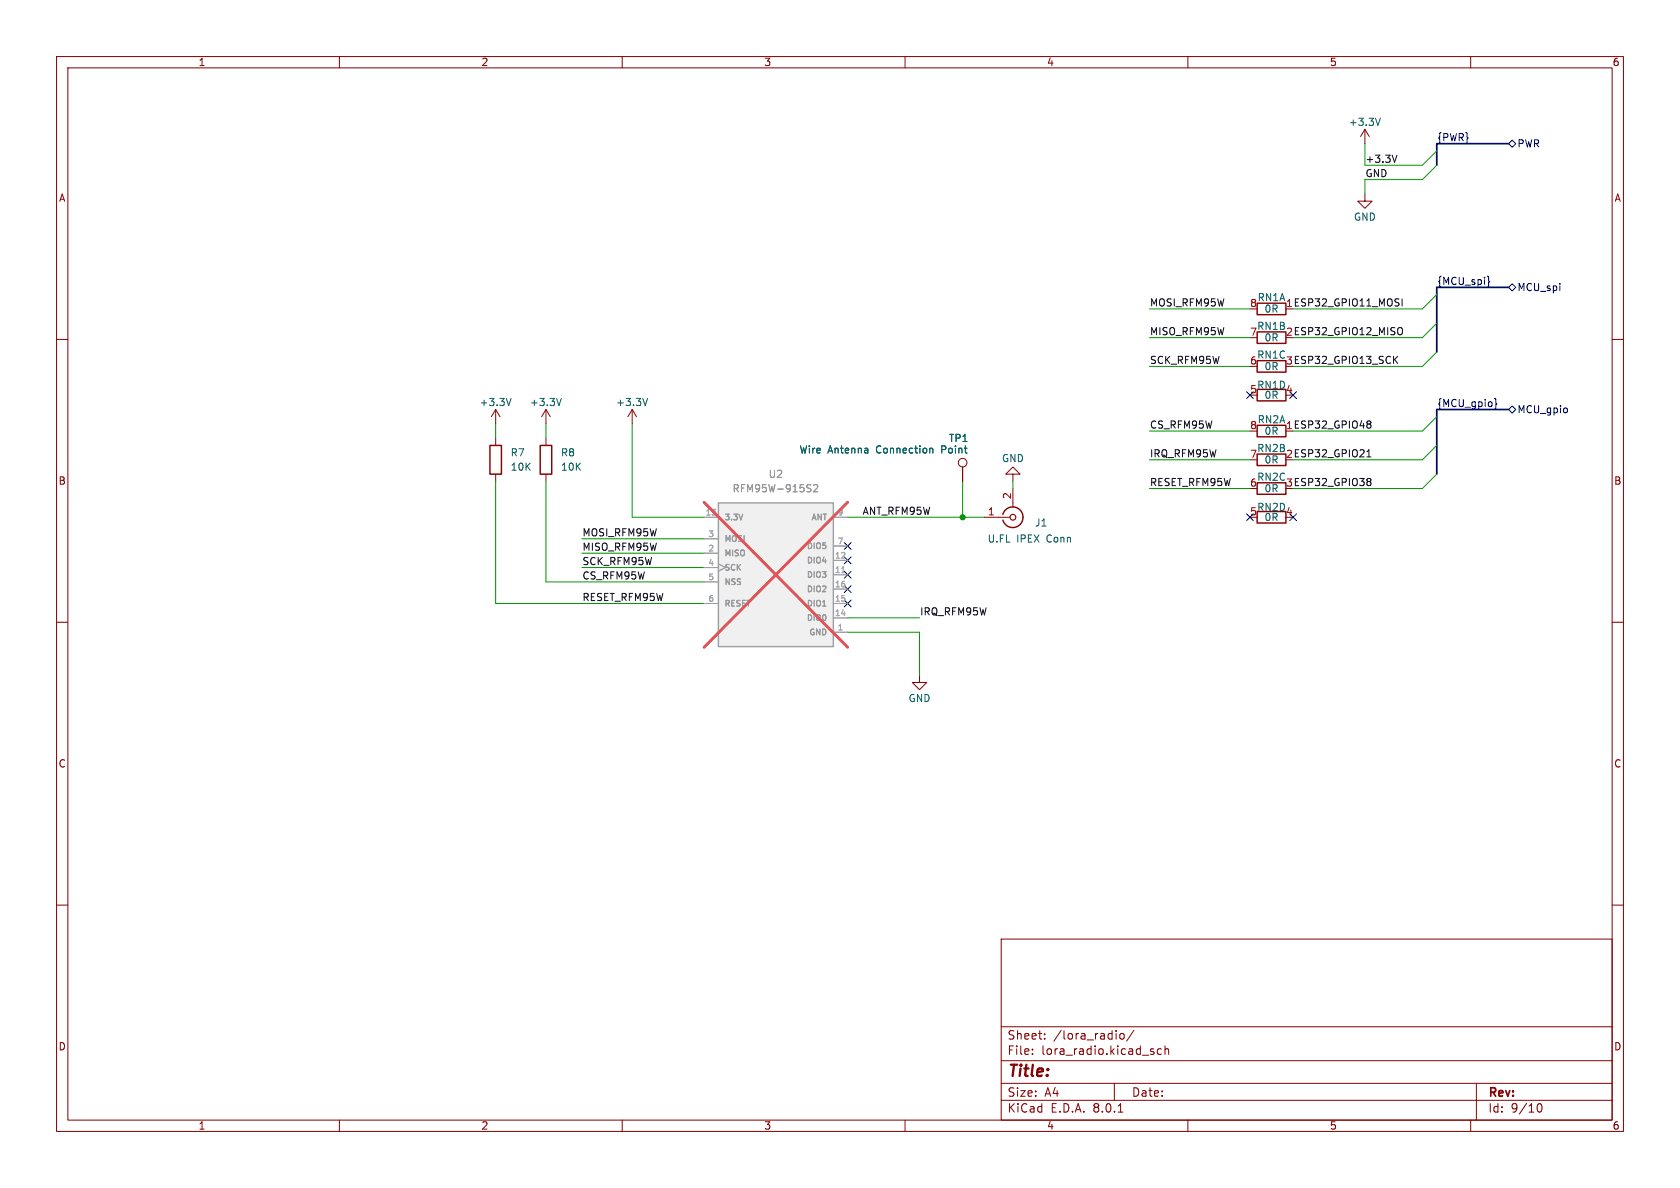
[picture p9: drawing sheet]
(kicad_sch
 (version 20231120)
 (generator "eeschema")
 (generator_version "8.0")
 (paper "A4")
 (lib_symbols
  (symbol "+3.3V_1"
   (power)
   (pin_names
    (offset 0)) (exclude_from_sim no) (in_bom yes) (on_board yes)
   (property "Reference" "#PWR" (at 0 -3.81 0) (effects (font (size 1.27 1.27)) (hide yes)))
   (property "Value" "+3.3V" (at 0 3.556 0) (effects (font (size 1.27 1.27))))
   (property "Footprint" "" (at 0 0 0) (effects (font (size 1.27 1.27)) (hide yes)))
   (property "Datasheet" "" (at 0 0 0) (effects (font (size 1.27 1.27)) (hide yes)))
   (property "Description" "Power symbol creates a global label with name \"+3.3V\"" (at 0 0 0) (effects (font (size 1.27 1.27)) (hide yes)))
   (symbol "+3.3V_1_0_1"
    (polyline (pts (xy -0.762 1.27) (xy 0 2.54)) (stroke (width 0) (type default)) (fill (type none)))
    (polyline (pts (xy 0 0) (xy 0 2.54)) (stroke (width 0) (type default)) (fill (type none)))
    (polyline (pts (xy 0 2.54) (xy 0.762 1.27)) (stroke (width 0) (type default)) (fill (type none))))
   (symbol "+3.3V_1_1_1"
    (pin power_in line (at 0 0 90) (length 0) hide (name "+3.3V" (effects (font (size 1.27 1.27)))) (number "1" (effects (font (size 1.27 1.27)))))))
  (symbol "+3.3V_2"
   (power)
   (pin_names
    (offset 0)) (exclude_from_sim no) (in_bom yes) (on_board yes)
   (property "Reference" "#PWR" (at 0 -3.81 0) (effects (font (size 1.27 1.27)) (hide yes)))
   (property "Value" "+3.3V" (at 0 3.556 0) (effects (font (size 1.27 1.27))))
   (property "Footprint" "" (at 0 0 0) (effects (font (size 1.27 1.27)) (hide yes)))
   (property "Datasheet" "" (at 0 0 0) (effects (font (size 1.27 1.27)) (hide yes)))
   (property "Description" "Power symbol creates a global label with name \"+3.3V\"" (at 0 0 0) (effects (font (size 1.27 1.27)) (hide yes)))
   (symbol "+3.3V_2_0_1"
    (polyline (pts (xy -0.762 1.27) (xy 0 2.54)) (stroke (width 0) (type default)) (fill (type none)))
    (polyline (pts (xy 0 0) (xy 0 2.54)) (stroke (width 0) (type default)) (fill (type none)))
    (polyline (pts (xy 0 2.54) (xy 0.762 1.27)) (stroke (width 0) (type default)) (fill (type none))))
   (symbol "+3.3V_2_1_1"
    (pin power_in line (at 0 0 90) (length 0) hide (name "+3.3V" (effects (font (size 1.27 1.27)))) (number "1" (effects (font (size 1.27 1.27)))))))
  (symbol "+3.3V_4"
   (power)
   (pin_names
    (offset 0)) (exclude_from_sim no) (in_bom yes) (on_board yes)
   (property "Reference" "#PWR" (at 0 -3.81 0) (effects (font (size 1.27 1.27)) (hide yes)))
   (property "Value" "+3.3V" (at 0 3.556 0) (effects (font (size 1.27 1.27))))
   (property "Footprint" "" (at 0 0 0) (effects (font (size 1.27 1.27)) (hide yes)))
   (property "Datasheet" "" (at 0 0 0) (effects (font (size 1.27 1.27)) (hide yes)))
   (property "Description" "Power symbol creates a global label with name \"+3.3V\"" (at 0 0 0) (effects (font (size 1.27 1.27)) (hide yes)))
   (symbol "+3.3V_4_0_1"
    (polyline (pts (xy -0.762 1.27) (xy 0 2.54)) (stroke (width 0) (type default)) (fill (type none)))
    (polyline (pts (xy 0 0) (xy 0 2.54)) (stroke (width 0) (type default)) (fill (type none)))
    (polyline (pts (xy 0 2.54) (xy 0.762 1.27)) (stroke (width 0) (type default)) (fill (type none))))
   (symbol "+3.3V_4_1_1"
    (pin power_in line (at 0 0 90) (length 0) hide (name "+3.3V" (effects (font (size 1.27 1.27)))) (number "1" (effects (font (size 1.27 1.27)))))))
  (symbol "Connector:Conn_Coaxial"
   (pin_names
    (offset 1.016) hide) (exclude_from_sim no) (in_bom yes) (on_board yes)
   (property "Reference" "J" (at 0.254 3.048 0) (effects (font (size 1.27 1.27))))
   (property "Value" "Conn_Coaxial" (at 2.921 0 90) (effects (font (size 1.27 1.27))))
   (property "Footprint" "" (at 0 0 0) (effects (font (size 1.27 1.27)) (hide yes)))
   (property "Datasheet" " ~" (at 0 0 0) (effects (font (size 1.27 1.27)) (hide yes)))
   (property "Description" "coaxial connector (BNC, SMA, SMB, SMC, Cinch/RCA, LEMO, ...)" (at 0 0 0) (effects (font (size 1.27 1.27)) (hide yes)))
   (symbol "Conn_Coaxial_0_1"
    (arc (start -1.778 -0.508) (mid 0.2311 -1.8066) (end 1.778 0) (stroke (width 0.254) (type default)) (fill (type none)))
    (polyline (pts (xy -2.54 0) (xy -0.508 0)) (stroke (width 0) (type default)) (fill (type none)))
    (polyline (pts (xy 0 -2.54) (xy 0 -1.778)) (stroke (width 0) (type default)) (fill (type none)))
    (circle (center 0 0) (radius 0.508) (stroke (width 0.2032) (type default)) (fill (type none)))
    (arc (start 1.778 0) (mid 0.2099 1.8101) (end -1.778 0.508) (stroke (width 0.254) (type default)) (fill (type none))))
   (symbol "Conn_Coaxial_1_1"
    (pin passive line (at -5.08 0 0) (length 2.54) (name "In" (effects (font (size 1.27 1.27)))) (number "1" (effects (font (size 1.27 1.27)))))
    (pin passive line (at 0 -5.08 90) (length 2.54) (name "Ext" (effects (font (size 1.27 1.27)))) (number "2" (effects (font (size 1.27 1.27)))))))
  (symbol "Connector:TestPoint"
   (pin_numbers hide)
   (pin_names
    (offset 0.762) hide) (exclude_from_sim no) (in_bom yes) (on_board yes)
   (property "Reference" "TP" (at 0 6.858 0) (effects (font (size 1.27 1.27))))
   (property "Value" "TestPoint" (at 0 5.08 0) (effects (font (size 1.27 1.27))))
   (property "Footprint" "" (at 5.08 0 0) (effects (font (size 1.27 1.27)) (hide yes)))
   (property "Datasheet" "~" (at 5.08 0 0) (effects (font (size 1.27 1.27)) (hide yes)))
   (property "Description" "test point" (at 0 0 0) (effects (font (size 1.27 1.27)) (hide yes)))
   (symbol "TestPoint_0_1"
    (circle (center 0 3.302) (radius 0.762) (stroke (width 0) (type default)) (fill (type none))))
   (symbol "TestPoint_1_1"
    (pin passive line (at 0 0 90) (length 2.54) (name "1" (effects (font (size 1.27 1.27)))) (number "1" (effects (font (size 1.27 1.27)))))))
  (symbol "Device:R"
   (pin_numbers hide)
   (pin_names
    (offset 0)) (exclude_from_sim no) (in_bom yes) (on_board yes)
   (property "Reference" "R" (at 2.032 0 90) (effects (font (size 1.27 1.27))))
   (property "Value" "R" (at 0 0 90) (effects (font (size 1.27 1.27))))
   (property "Footprint" "" (at -1.778 0 90) (effects (font (size 1.27 1.27)) (hide yes)))
   (property "Datasheet" "~" (at 0 0 0) (effects (font (size 1.27 1.27)) (hide yes)))
   (property "Description" "Resistor" (at 0 0 0) (effects (font (size 1.27 1.27)) (hide yes)))
   (symbol "R_0_1"
    (rectangle (start -1.016 -2.54) (end 1.016 2.54) (stroke (width 0.254) (type default)) (fill (type none))))
   (symbol "R_1_1"
    (pin passive line (at 0 3.81 270) (length 1.27) (name "~" (effects (font (size 1.27 1.27)))) (number "1" (effects (font (size 1.27 1.27)))))
    (pin passive line (at 0 -3.81 90) (length 1.27) (name "~" (effects (font (size 1.27 1.27)))) (number "2" (effects (font (size 1.27 1.27)))))))
  (symbol "Device:R_Pack04_Split"
   (pin_names
    (offset 0) hide) (exclude_from_sim no) (in_bom yes) (on_board yes)
   (property "Reference" "RN" (at 2.032 0 90) (effects (font (size 1.27 1.27))))
   (property "Value" "R_Pack04_Split" (at 0 0 90) (effects (font (size 1.27 1.27))))
   (property "Footprint" "" (at -2.032 0 90) (effects (font (size 1.27 1.27)) (hide yes)))
   (property "Datasheet" "~" (at 0 0 0) (effects (font (size 1.27 1.27)) (hide yes)))
   (property "Description" "4 resistor network, parallel topology, split" (at 0 0 0) (effects (font (size 1.27 1.27)) (hide yes)))
   (symbol "R_Pack04_Split_0_1"
    (rectangle (start 1.016 2.54) (end -1.016 -2.54) (stroke (width 0.254) (type default)) (fill (type none))))
   (symbol "R_Pack04_Split_1_1"
    (pin passive line (at 0 -3.81 90) (length 1.27) (name "R1.1" (effects (font (size 1.27 1.27)))) (number "1" (effects (font (size 1.27 1.27)))))
    (pin passive line (at 0 3.81 270) (length 1.27) (name "R1.2" (effects (font (size 1.27 1.27)))) (number "8" (effects (font (size 1.27 1.27))))))
   (symbol "R_Pack04_Split_2_1"
    (pin passive line (at 0 -3.81 90) (length 1.27) (name "R2.1" (effects (font (size 1.27 1.27)))) (number "2" (effects (font (size 1.27 1.27)))))
    (pin passive line (at 0 3.81 270) (length 1.27) (name "R2.2" (effects (font (size 1.27 1.27)))) (number "7" (effects (font (size 1.27 1.27))))))
   (symbol "R_Pack04_Split_3_1"
    (pin passive line (at 0 -3.81 90) (length 1.27) (name "R3.1" (effects (font (size 1.27 1.27)))) (number "3" (effects (font (size 1.27 1.27)))))
    (pin passive line (at 0 3.81 270) (length 1.27) (name "R3.2" (effects (font (size 1.27 1.27)))) (number "6" (effects (font (size 1.27 1.27))))))
   (symbol "R_Pack04_Split_4_1"
    (pin passive line (at 0 -3.81 90) (length 1.27) (name "R4.1" (effects (font (size 1.27 1.27)))) (number "4" (effects (font (size 1.27 1.27)))))
    (pin passive line (at 0 3.81 270) (length 1.27) (name "R4.2" (effects (font (size 1.27 1.27)))) (number "5" (effects (font (size 1.27 1.27)))))))
  (symbol "GND_2"
   (power)
   (pin_names
    (offset 0)) (exclude_from_sim no) (in_bom yes) (on_board yes)
   (property "Reference" "#PWR" (at 0 -6.35 0) (effects (font (size 1.27 1.27)) (hide yes)))
   (property "Value" "GND" (at 0 -3.81 0) (effects (font (size 1.27 1.27))))
   (property "Footprint" "" (at 0 0 0) (effects (font (size 1.27 1.27)) (hide yes)))
   (property "Datasheet" "" (at 0 0 0) (effects (font (size 1.27 1.27)) (hide yes)))
   (property "Description" "Power symbol creates a global label with name \"GND\" , ground" (at 0 0 0) (effects (font (size 1.27 1.27)) (hide yes)))
   (symbol "GND_2_0_1"
    (polyline (pts (xy 0 0) (xy 0 -1.27) (xy 1.27 -1.27) (xy 0 -2.54) (xy -1.27 -1.27) (xy 0 -1.27)) (stroke (width 0) (type default)) (fill (type none))))
   (symbol "GND_2_1_1"
    (pin power_in line (at 0 0 270) (length 0) hide (name "GND" (effects (font (size 1.27 1.27)))) (number "1" (effects (font (size 1.27 1.27)))))))
  (symbol "power:GND"
   (power)
   (pin_names
    (offset 0)) (exclude_from_sim no) (in_bom yes) (on_board yes)
   (property "Reference" "#PWR" (at 0 -6.35 0) (effects (font (size 1.27 1.27)) (hide yes)))
   (property "Value" "GND" (at 0 -3.81 0) (effects (font (size 1.27 1.27))))
   (property "Footprint" "" (at 0 0 0) (effects (font (size 1.27 1.27)) (hide yes)))
   (property "Datasheet" "" (at 0 0 0) (effects (font (size 1.27 1.27)) (hide yes)))
   (property "Description" "Power symbol creates a global label with name \"GND\" , ground" (at 0 0 0) (effects (font (size 1.27 1.27)) (hide yes)))
   (symbol "GND_0_1"
    (polyline (pts (xy 0 0) (xy 0 -1.27) (xy 1.27 -1.27) (xy 0 -2.54) (xy -1.27 -1.27) (xy 0 -1.27)) (stroke (width 0) (type default)) (fill (type none))))
   (symbol "GND_1_1"
    (pin power_in line (at 0 0 270) (length 0) hide (name "GND" (effects (font (size 1.27 1.27)))) (number "1" (effects (font (size 1.27 1.27)))))))
  (symbol "retia_component_library:rfsolutions_RFM95W-915S2"
   (pin_names
    (offset 1.016)) (exclude_from_sim no) (in_bom yes) (on_board yes)
   (property "Reference" "U" (at -11.684 23.622 0) (effects (font (size 1.27 1.27)) (justify left bottom)))
   (property "Value" "RFM95W-915S2" (at -11.176 -2.032 0) (effects (font (size 1.27 1.27)) (justify left bottom)))
   (property "Footprint" "retia_component_library:XCVR_RFM95W-915S2" (at 0.254 -7.366 0) (effects (font (size 1.27 1.27)) (justify bottom) (hide yes)))
   (property "Datasheet" "https://www.rfsolutions.co.uk/downloads/1463993415RFM95_96_97_98W.pdf" (at 0.762 -11.43 0) (effects (font (size 1.27 1.27)) (hide yes)))
   (property "Description" "RFM95W LoRA Transceiver Module 915MHz" (at -0.508 -9.906 0) (effects (font (size 1.27 1.27)) (justify bottom) (hide yes)))
   (property "MF" "" (at 0 0 0) (effects (font (size 1.27 1.27)) (hide yes)))
   (property "MF PN" "RFM95W-915S2" (at -2.54 -4.572 0) (effects (font (size 1.27 1.27)) (hide yes)))
   (property "Vendor" "" (at 6.604 -4.826 0) (effects (font (size 1.27 1.27)) (hide yes)))
   (property "Vendor PN" "" (at 0 0 0) (effects (font (size 1.27 1.27)) (hide yes)))
   (symbol "rfsolutions_RFM95W-915S2_0_0"
    (rectangle (start -11.43 22.86) (end 8.89 -2.54) (stroke (width 0.254) (type default)) (fill (type background))))
   (symbol "rfsolutions_RFM95W-915S2_1_0"
    (pin power_in line (at 11.43 0 180) (length 2.54) (name "GND" (effects (font (size 1.016 1.016)))) (number "1" (effects (font (size 1.016 1.016)))))
    (pin power_in line (at 11.43 0 180) (length 2.54) hide (name "GND" (effects (font (size 1.016 1.016)))) (number "10" (effects (font (size 1.016 1.016)))))
    (pin bidirectional line (at 11.43 10.16 180) (length 2.54) (name "DIO3" (effects (font (size 1.016 1.016)))) (number "11" (effects (font (size 1.016 1.016)))))
    (pin bidirectional line (at 11.43 12.7 180) (length 2.54) (name "DIO4" (effects (font (size 1.016 1.016)))) (number "12" (effects (font (size 1.016 1.016)))))
    (pin power_in line (at -13.97 20.32 0) (length 2.54) (name "3.3V" (effects (font (size 1.016 1.016)))) (number "13" (effects (font (size 1.016 1.016)))))
    (pin bidirectional line (at 11.43 2.54 180) (length 2.54) (name "DIO0" (effects (font (size 1.016 1.016)))) (number "14" (effects (font (size 1.016 1.016)))))
    (pin bidirectional line (at 11.43 5.08 180) (length 2.54) (name "DIO1" (effects (font (size 1.016 1.016)))) (number "15" (effects (font (size 1.016 1.016)))))
    (pin bidirectional line (at 11.43 7.62 180) (length 2.54) (name "DIO2" (effects (font (size 1.016 1.016)))) (number "16" (effects (font (size 1.016 1.016)))))
    (pin input line (at -13.97 13.97 0) (length 2.54) (name "MISO" (effects (font (size 1.016 1.016)))) (number "2" (effects (font (size 1.016 1.016)))))
    (pin output line (at -13.97 16.51 0) (length 2.54) (name "MOSI" (effects (font (size 1.016 1.016)))) (number "3" (effects (font (size 1.016 1.016)))))
    (pin input clock (at -13.97 11.43 0) (length 2.54) (name "SCK" (effects (font (size 1.016 1.016)))) (number "4" (effects (font (size 1.016 1.016)))))
    (pin input line (at -13.97 8.89 0) (length 2.54) (name "NSS" (effects (font (size 1.016 1.016)))) (number "5" (effects (font (size 1.016 1.016)))))
    (pin bidirectional line (at -13.97 5.08 0) (length 2.54) (name "RESET" (effects (font (size 1.016 1.016)))) (number "6" (effects (font (size 1.016 1.016)))))
    (pin bidirectional line (at 11.43 15.24 180) (length 2.54) (name "DIO5" (effects (font (size 1.016 1.016)))) (number "7" (effects (font (size 1.016 1.016)))))
    (pin power_in line (at 11.43 0 180) (length 2.54) hide (name "GND" (effects (font (size 1.016 1.016)))) (number "8" (effects (font (size 1.016 1.016)))))
    (pin bidirectional line (at 11.43 20.32 180) (length 2.54) (name "ANT" (effects (font (size 1.016 1.016)))) (number "9" (effects (font (size 1.016 1.016))))))))
 (junction
  (at 170.18 91.44)
  (diameter 0)
  (color 0 0 0 0))
 (no_connect
  (at 149.86 101.6))
 (no_connect
  (at 228.6 69.85))
 (no_connect
  (at 220.98 69.85))
 (no_connect
  (at 149.86 106.68))
 (no_connect
  (at 220.98 91.44))
 (no_connect
  (at 228.6 91.44))
 (no_connect
  (at 149.86 96.52))
 (no_connect
  (at 149.86 104.14))
 (no_connect
  (at 149.86 99.06))
 (bus_entry
  (at 254 26.67)
  (size -2.54 2.54)
  (stroke (width 0) (type default)))
 (bus_entry
  (at 254 62.23)
  (size -2.54 2.54)
  (stroke (width 0) (type default)))
 (bus_entry
  (at 254 83.82)
  (size -2.54 2.54)
  (stroke (width 0) (type default)))
 (bus_entry
  (at 254 29.21)
  (size -2.54 2.54)
  (stroke (width 0) (type default)))
 (bus_entry
  (at 254 52.07)
  (size -2.54 2.54)
  (stroke (width 0) (type default)))
 (bus_entry
  (at 254 78.74)
  (size -2.54 2.54)
  (stroke (width 0) (type default)))
 (bus_entry
  (at 254 73.66)
  (size -2.54 2.54)
  (stroke (width 0) (type default)))
 (bus_entry
  (at 254 57.15)
  (size -2.54 2.54)
  (stroke (width 0) (type default)))
 (wire
  (pts (xy 111.76 74.93) (xy 111.76 91.44))
  (stroke (width 0) (type default)))
 (wire
  (pts (xy 241.3 29.21) (xy 251.46 29.21))
  (stroke (width 0) (type default)))
 (bus
  (pts (xy 254 73.66) (xy 254 78.74))
  (stroke (width 0) (type default)))
 (wire
  (pts (xy 241.3 31.75) (xy 251.46 31.75))
  (stroke (width 0) (type default)))
 (wire
  (pts (xy 228.6 76.2) (xy 251.46 76.2))
  (stroke (width 0) (type default)))
 (wire
  (pts (xy 203.2 86.36) (xy 220.98 86.36))
  (stroke (width 0) (type default)))
 (bus
  (pts (xy 254 25.4) (xy 254 26.67))
  (stroke (width 0) (type default)))
 (wire
  (pts (xy 162.56 119.38) (xy 162.56 111.76))
  (stroke (width 0) (type default)))
 (wire
  (pts (xy 87.63 74.93) (xy 87.63 77.47))
  (stroke (width 0) (type default)))
 (wire
  (pts (xy 149.86 91.44) (xy 170.18 91.44))
  (stroke (width 0) (type default)))
 (wire
  (pts (xy 102.87 95.25) (xy 124.46 95.25))
  (stroke (width 0) (type default)))
 (wire
  (pts (xy 170.18 91.44) (xy 173.99 91.44))
  (stroke (width 0) (type default)))
 (wire
  (pts (xy 170.18 85.09) (xy 170.18 91.44))
  (stroke (width 0) (type default)))
 (wire
  (pts (xy 228.6 59.69) (xy 251.46 59.69))
  (stroke (width 0) (type default)))
 (wire
  (pts (xy 96.52 74.93) (xy 96.52 77.47))
  (stroke (width 0) (type default)))
 (wire
  (pts (xy 228.6 54.61) (xy 251.46 54.61))
  (stroke (width 0) (type default)))
 (wire
  (pts (xy 241.3 31.75) (xy 241.3 34.29))
  (stroke (width 0) (type default)))
 (wire
  (pts (xy 149.86 109.22) (xy 162.56 109.22))
  (stroke (width 0) (type default)))
 (wire
  (pts (xy 87.63 85.09) (xy 87.63 106.68))
  (stroke (width 0) (type default)))
 (wire
  (pts (xy 203.2 54.61) (xy 220.98 54.61))
  (stroke (width 0) (type default)))
 (wire
  (pts (xy 228.6 81.28) (xy 251.46 81.28))
  (stroke (width 0) (type default)))
 (bus
  (pts (xy 254 50.8) (xy 254 52.07))
  (stroke (width 0) (type default)))
 (wire
  (pts (xy 96.52 102.87) (xy 124.46 102.87))
  (stroke (width 0) (type default)))
 (bus
  (pts (xy 254 72.39) (xy 254 73.66))
  (stroke (width 0) (type default)))
 (wire
  (pts (xy 241.3 25.4) (xy 241.3 29.21))
  (stroke (width 0) (type default)))
 (bus
  (pts (xy 254 78.74) (xy 254 83.82))
  (stroke (width 0) (type default)))
 (bus
  (pts (xy 254 26.67) (xy 254 29.21))
  (stroke (width 0) (type default)))
 (bus
  (pts (xy 254 52.07) (xy 254 57.15))
  (stroke (width 0) (type default)))
 (wire
  (pts (xy 203.2 81.28) (xy 220.98 81.28))
  (stroke (width 0) (type default)))
 (wire
  (pts (xy 228.6 64.77) (xy 251.46 64.77))
  (stroke (width 0) (type default)))
 (wire
  (pts (xy 203.2 76.2) (xy 220.98 76.2))
  (stroke (width 0) (type default)))
 (wire
  (pts (xy 102.87 100.33) (xy 124.46 100.33))
  (stroke (width 0) (type default)))
 (bus
  (pts (xy 254 57.15) (xy 254 62.23))
  (stroke (width 0) (type default)))
 (wire
  (pts (xy 102.87 97.79) (xy 124.46 97.79))
  (stroke (width 0) (type default)))
 (wire
  (pts (xy 228.6 86.36) (xy 251.46 86.36))
  (stroke (width 0) (type default)))
 (wire
  (pts (xy 87.63 106.68) (xy 124.46 106.68))
  (stroke (width 0) (type default)))
 (wire
  (pts (xy 203.2 64.77) (xy 220.98 64.77))
  (stroke (width 0) (type default)))
 (wire
  (pts (xy 179.07 85.09) (xy 179.07 86.36))
  (stroke (width 0) (type default)))
 (wire
  (pts (xy 203.2 59.69) (xy 220.98 59.69))
  (stroke (width 0) (type default)))
 (wire
  (pts (xy 162.56 111.76) (xy 149.86 111.76))
  (stroke (width 0) (type default)))
 (bus
  (pts (xy 266.7 50.8) (xy 254 50.8))
  (stroke (width 0) (type default)))
 (bus
  (pts (xy 266.7 25.4) (xy 254 25.4))
  (stroke (width 0) (type default)))
 (bus
  (pts (xy 266.7 72.39) (xy 254 72.39))
  (stroke (width 0) (type default)))
 (wire
  (pts (xy 96.52 85.09) (xy 96.52 102.87))
  (stroke (width 0) (type default)))
 (wire
  (pts (xy 111.76 91.44) (xy 124.46 91.44))
  (stroke (width 0) (type default)))
 (label "MISO_RFM95W"
  (at 102.87 97.79 0)
  (fields_autoplaced yes)
  (effects (font (size 1.27 1.27)) (justify left bottom)))
 (label "{MCU_gpio}"
  (at 254 72.39 0)
  (fields_autoplaced yes)
  (effects (font (size 1.27 1.27)) (justify left bottom)))
 (label "MOSI_RFM95W"
  (at 102.87 95.25 0)
  (fields_autoplaced yes)
  (effects (font (size 1.27 1.27)) (justify left bottom)))
 (label "ESP32_GPIO13_SCK"
  (at 228.6 64.77 0)
  (fields_autoplaced yes)
  (effects (font (size 1.27 1.27)) (justify left bottom)))
 (label "ESP32_GPIO12_MISO"
  (at 228.6 59.69 0)
  (fields_autoplaced yes)
  (effects (font (size 1.27 1.27)) (justify left bottom)))
 (label "MOSI_RFM95W"
  (at 203.2 54.61 0)
  (fields_autoplaced yes)
  (effects (font (size 1.27 1.27)) (justify left bottom)))
 (label "SCK_RFM95W"
  (at 102.87 100.33 0)
  (fields_autoplaced yes)
  (effects (font (size 1.27 1.27)) (justify left bottom)))
 (label "RESET_RFM95W"
  (at 102.87 106.68 0)
  (fields_autoplaced yes)
  (effects (font (size 1.27 1.27)) (justify left bottom)))
 (label "ESP32_GPIO11_MOSI"
  (at 228.6 54.61 0)
  (fields_autoplaced yes)
  (effects (font (size 1.27 1.27)) (justify left bottom)))
 (label "IRQ_RFM95W"
  (at 162.56 109.22 0)
  (fields_autoplaced yes)
  (effects (font (size 1.27 1.27)) (justify left bottom)))
 (label "+3.3V"
  (at 241.3 29.21 0)
  (fields_autoplaced yes)
  (effects (font (size 1.27 1.27)) (justify left bottom)))
 (label "IRQ_RFM95W"
  (at 203.2 81.28 0)
  (fields_autoplaced yes)
  (effects (font (size 1.27 1.27)) (justify left bottom)))
 (label "CS_RFM95W"
  (at 102.87 102.87 0)
  (fields_autoplaced yes)
  (effects (font (size 1.27 1.27)) (justify left bottom)))
 (label "SCK_RFM95W"
  (at 203.2 64.77 0)
  (fields_autoplaced yes)
  (effects (font (size 1.27 1.27)) (justify left bottom)))
 (label "CS_RFM95W"
  (at 203.2 76.2 0)
  (fields_autoplaced yes)
  (effects (font (size 1.27 1.27)) (justify left bottom)))
 (label "{MCU_spi}"
  (at 254 50.8 0)
  (fields_autoplaced yes)
  (effects (font (size 1.27 1.27)) (justify left bottom)))
 (label "{PWR}"
  (at 254 25.4 0)
  (fields_autoplaced yes)
  (effects (font (size 1.27 1.27)) (justify left bottom)))
 (label "ANT_RFM95W"
  (at 152.4 91.44 0)
  (fields_autoplaced yes)
  (effects (font (size 1.27 1.27)) (justify left bottom)))
 (label "ESP32_GPIO38"
  (at 228.6 86.36 0)
  (fields_autoplaced yes)
  (effects (font (size 1.27 1.27)) (justify left bottom)))
 (label "ESP32_GPIO48"
  (at 228.6 76.2 0)
  (fields_autoplaced yes)
  (effects (font (size 1.27 1.27)) (justify left bottom)))
 (label "RESET_RFM95W"
  (at 203.2 86.36 0)
  (fields_autoplaced yes)
  (effects (font (size 1.27 1.27)) (justify left bottom)))
 (label "GND"
  (at 241.3 31.75 0)
  (fields_autoplaced yes)
  (effects (font (size 1.27 1.27)) (justify left bottom)))
 (label "ESP32_GPIO21"
  (at 228.6 81.28 0)
  (fields_autoplaced yes)
  (effects (font (size 1.27 1.27)) (justify left bottom)))
 (label "MISO_RFM95W"
  (at 203.2 59.69 0)
  (fields_autoplaced yes)
  (effects (font (size 1.27 1.27)) (justify left bottom)))
 (hierarchical_label "MCU_gpio"
  (shape bidirectional)
  (at 266.7 72.39 0)
  (fields_autoplaced yes)
  (effects (font (size 1.27 1.27)) (justify left)))
 (hierarchical_label "MCU_spi"
  (shape bidirectional)
  (at 266.7 50.8 0)
  (fields_autoplaced yes)
  (effects (font (size 1.27 1.27)) (justify left)))
 (hierarchical_label "PWR"
  (shape bidirectional)
  (at 266.7 25.4 0)
  (fields_autoplaced yes)
  (effects (font (size 1.27 1.27)) (justify left)))
 (symbol
  (lib_id "Device:R_Pack04_Split")
  (at 224.79 69.85 90)
  (unit 4)
  (exclude_from_sim no)
  (in_bom yes)
  (on_board yes)
  (dnp no)
  (property "Reference" "RN1" (at 224.79 68.072 90) (effects (font (size 1.27 1.27))))
  (property "Value" "0R" (at 224.79 69.85 90) (effects (font (size 1.27 1.27))))
  (property "Footprint" "retia_component_library:YAGEO_R_ARRAY_4_YC_FAM" (at 224.79 71.882 90) (effects (font (size 1.27 1.27)) (hide yes)))
  (property "Datasheet" "~" (at 224.79 69.85 0) (effects (font (size 1.27 1.27)) (hide yes)))
  (property "Description" "4 resistor network, parallel topology, split" (at 224.79 69.85 0) (effects (font (size 1.27 1.27)) (hide yes)))
  (property "LCSC Part #" "C327053" (at 224.79 69.85 0) (effects (font (size 1.27 1.27)) (hide yes)))
  (property "MF" "YAGEO" (at 224.79 69.85 0) (effects (font (size 1.27 1.27)) (hide yes)))
  (property "MF PN" "YC164-JR-070RL" (at 224.79 69.85 0) (effects (font (size 1.27 1.27)) (hide yes)))
  (property "Vendor" "LCSC" (at 224.79 69.85 0) (effects (font (size 1.27 1.27)) (hide yes)))
  (pin "8")
  (pin "2")
  (pin "7")
  (pin "3")
  (pin "6")
  (pin "1")
  (pin "5")
  (pin "4"))
 (symbol
  (lib_id "Device:R_Pack04_Split")
  (at 224.79 81.28 90)
  (unit 2)
  (exclude_from_sim no)
  (in_bom yes)
  (on_board yes)
  (dnp no)
  (property "Reference" "RN2" (at 224.79 79.248 90) (effects (font (size 1.27 1.27))))
  (property "Value" "0R" (at 224.79 81.28 90) (effects (font (size 1.27 1.27))))
  (property "Footprint" "retia_component_library:YAGEO_R_ARRAY_4_YC_FAM" (at 224.79 83.312 90) (effects (font (size 1.27 1.27)) (hide yes)))
  (property "Datasheet" "~" (at 224.79 81.28 0) (effects (font (size 1.27 1.27)) (hide yes)))
  (property "Description" "4 resistor network, parallel topology, split" (at 224.79 81.28 0) (effects (font (size 1.27 1.27)) (hide yes)))
  (property "LCSC Part #" "C327053" (at 224.79 81.28 0) (effects (font (size 1.27 1.27)) (hide yes)))
  (property "MF" "YAGEO" (at 224.79 81.28 0) (effects (font (size 1.27 1.27)) (hide yes)))
  (property "MF PN" "YC164-JR-070RL" (at 224.79 81.28 0) (effects (font (size 1.27 1.27)) (hide yes)))
  (property "Vendor" "LCSC" (at 224.79 81.28 0) (effects (font (size 1.27 1.27)) (hide yes)))
  (pin "8")
  (pin "2")
  (pin "7")
  (pin "3")
  (pin "6")
  (pin "1")
  (pin "5")
  (pin "4"))
 (symbol
  (lib_name "+3.3V_1")
  (lib_id "power:+3.3V")
  (at 241.3 25.4 0)
  (unit 1)
  (exclude_from_sim no)
  (in_bom yes)
  (on_board yes)
  (dnp no)
  (property "Reference" "#PWR024" (at 241.3 29.21 0) (effects (font (size 1.27 1.27)) (hide yes)))
  (property "Value" "+3.3V" (at 241.3 21.59 0) (effects (font (size 1.27 1.27))))
  (property "Footprint" "" (at 241.3 25.4 0) (effects (font (size 1.27 1.27)) (hide yes)))
  (property "Datasheet" "" (at 241.3 25.4 0) (effects (font (size 1.27 1.27)) (hide yes)))
  (property "Description" "Power symbol creates a global label with name \"+3.3V\"" (at 241.3 25.4 0) (effects (font (size 1.27 1.27)) (hide yes)))
  (pin "1"))
 (symbol
  (lib_id "Device:R_Pack04_Split")
  (at 224.79 59.69 90)
  (unit 2)
  (exclude_from_sim no)
  (in_bom yes)
  (on_board yes)
  (dnp no)
  (property "Reference" "RN1" (at 224.79 57.658 90) (effects (font (size 1.27 1.27))))
  (property "Value" "0R" (at 224.79 59.69 90) (effects (font (size 1.27 1.27))))
  (property "Footprint" "retia_component_library:YAGEO_R_ARRAY_4_YC_FAM" (at 224.79 61.722 90) (effects (font (size 1.27 1.27)) (hide yes)))
  (property "Datasheet" "~" (at 224.79 59.69 0) (effects (font (size 1.27 1.27)) (hide yes)))
  (property "Description" "4 resistor network, parallel topology, split" (at 224.79 59.69 0) (effects (font (size 1.27 1.27)) (hide yes)))
  (property "LCSC Part #" "C327053" (at 224.79 59.69 0) (effects (font (size 1.27 1.27)) (hide yes)))
  (property "MF" "YAGEO" (at 224.79 59.69 0) (effects (font (size 1.27 1.27)) (hide yes)))
  (property "MF PN" "YC164-JR-070RL" (at 224.79 59.69 0) (effects (font (size 1.27 1.27)) (hide yes)))
  (property "Vendor" "LCSC" (at 224.79 59.69 0) (effects (font (size 1.27 1.27)) (hide yes)))
  (pin "8")
  (pin "2")
  (pin "7")
  (pin "3")
  (pin "6")
  (pin "1")
  (pin "5")
  (pin "4"))
 (symbol
  (lib_id "Device:R_Pack04_Split")
  (at 224.79 86.36 90)
  (unit 3)
  (exclude_from_sim no)
  (in_bom yes)
  (on_board yes)
  (dnp no)
  (property "Reference" "RN2" (at 224.79 84.328 90) (effects (font (size 1.27 1.27))))
  (property "Value" "0R" (at 224.79 86.36 90) (effects (font (size 1.27 1.27))))
  (property "Footprint" "retia_component_library:YAGEO_R_ARRAY_4_YC_FAM" (at 224.79 88.392 90) (effects (font (size 1.27 1.27)) (hide yes)))
  (property "Datasheet" "~" (at 224.79 86.36 0) (effects (font (size 1.27 1.27)) (hide yes)))
  (property "Description" "4 resistor network, parallel topology, split" (at 224.79 86.36 0) (effects (font (size 1.27 1.27)) (hide yes)))
  (property "LCSC Part #" "C327053" (at 224.79 86.36 0) (effects (font (size 1.27 1.27)) (hide yes)))
  (property "MF" "YAGEO" (at 224.79 86.36 0) (effects (font (size 1.27 1.27)) (hide yes)))
  (property "MF PN" "YC164-JR-070RL" (at 224.79 86.36 0) (effects (font (size 1.27 1.27)) (hide yes)))
  (property "Vendor" "LCSC" (at 224.79 86.36 0) (effects (font (size 1.27 1.27)) (hide yes)))
  (pin "8")
  (pin "2")
  (pin "7")
  (pin "3")
  (pin "6")
  (pin "1")
  (pin "5")
  (pin "4"))
 (symbol
  (lib_name "GND_2")
  (lib_id "power:GND")
  (at 179.07 85.09 180)
  (unit 1)
  (exclude_from_sim no)
  (in_bom yes)
  (on_board yes)
  (dnp no)
  (property "Reference" "#PWR022" (at 179.07 78.74 0) (effects (font (size 1.27 1.27)) (hide yes)))
  (property "Value" "GND" (at 179.07 81.026 0) (effects (font (size 1.27 1.27))))
  (property "Footprint" "" (at 179.07 85.09 0) (effects (font (size 1.27 1.27)) (hide yes)))
  (property "Datasheet" "" (at 179.07 85.09 0) (effects (font (size 1.27 1.27)) (hide yes)))
  (property "Description" "Power symbol creates a global label with name \"GND\" , ground" (at 179.07 85.09 0) (effects (font (size 1.27 1.27)) (hide yes)))
  (pin "1"))
 (symbol
  (lib_name "+3.3V_2")
  (lib_id "power:+3.3V")
  (at 96.52 74.93 0)
  (unit 1)
  (exclude_from_sim no)
  (in_bom yes)
  (on_board yes)
  (dnp no)
  (property "Reference" "#PWR019" (at 96.52 78.74 0) (effects (font (size 1.27 1.27)) (hide yes)))
  (property "Value" "+3.3V" (at 96.52 71.12 0) (effects (font (size 1.27 1.27))))
  (property "Footprint" "" (at 96.52 74.93 0) (effects (font (size 1.27 1.27)) (hide yes)))
  (property "Datasheet" "" (at 96.52 74.93 0) (effects (font (size 1.27 1.27)) (hide yes)))
  (property "Description" "Power symbol creates a global label with name \"+3.3V\"" (at 96.52 74.93 0) (effects (font (size 1.27 1.27)) (hide yes)))
  (pin "1"))
 (symbol
  (lib_name "GND_2")
  (lib_id "power:GND")
  (at 241.3 34.29 0)
  (unit 1)
  (exclude_from_sim no)
  (in_bom yes)
  (on_board yes)
  (dnp no)
  (property "Reference" "#PWR023" (at 241.3 40.64 0) (effects (font (size 1.27 1.27)) (hide yes)))
  (property "Value" "GND" (at 241.3 38.354 0) (effects (font (size 1.27 1.27))))
  (property "Footprint" "" (at 241.3 34.29 0) (effects (font (size 1.27 1.27)) (hide yes)))
  (property "Datasheet" "" (at 241.3 34.29 0) (effects (font (size 1.27 1.27)) (hide yes)))
  (property "Description" "Power symbol creates a global label with name \"GND\" , ground" (at 241.3 34.29 0) (effects (font (size 1.27 1.27)) (hide yes)))
  (pin "1"))
 (symbol
  (lib_id "Device:R_Pack04_Split")
  (at 224.79 64.77 90)
  (unit 3)
  (exclude_from_sim no)
  (in_bom yes)
  (on_board yes)
  (dnp no)
  (property "Reference" "RN1" (at 224.79 62.738 90) (effects (font (size 1.27 1.27))))
  (property "Value" "0R" (at 224.79 64.77 90) (effects (font (size 1.27 1.27))))
  (property "Footprint" "retia_component_library:YAGEO_R_ARRAY_4_YC_FAM" (at 224.79 66.802 90) (effects (font (size 1.27 1.27)) (hide yes)))
  (property "Datasheet" "~" (at 224.79 64.77 0) (effects (font (size 1.27 1.27)) (hide yes)))
  (property "Description" "4 resistor network, parallel topology, split" (at 224.79 64.77 0) (effects (font (size 1.27 1.27)) (hide yes)))
  (property "LCSC Part #" "C327053" (at 224.79 64.77 0) (effects (font (size 1.27 1.27)) (hide yes)))
  (property "MF" "YAGEO" (at 224.79 64.77 0) (effects (font (size 1.27 1.27)) (hide yes)))
  (property "MF PN" "YC164-JR-070RL" (at 224.79 64.77 0) (effects (font (size 1.27 1.27)) (hide yes)))
  (property "Vendor" "LCSC" (at 224.79 64.77 0) (effects (font (size 1.27 1.27)) (hide yes)))
  (pin "8")
  (pin "2")
  (pin "7")
  (pin "3")
  (pin "6")
  (pin "1")
  (pin "5")
  (pin "4"))
 (symbol
  (lib_id "Connector:Conn_Coaxial")
  (at 179.07 91.44 0)
  (mirror x)
  (unit 1)
  (exclude_from_sim no)
  (in_bom yes)
  (on_board yes)
  (dnp no)
  (property "Reference" "J1" (at 182.88 92.4169 0) (effects (font (size 1.27 1.27)) (justify left)))
  (property "Value" "U.FL IPEX Conn" (at 174.498 95.25 0) (effects (font (size 1.27 1.27)) (justify left)))
  (property "Footprint" "retia_component_library:LCSC_U.FL_Hirose_U.FL-R-SMT-1_Vertical" (at 179.07 91.44 0) (effects (font (size 1.27 1.27)) (hide yes)))
  (property "Datasheet" "https://www.lcsc.com/datasheet/lcsc_datasheet_2208151830_BAT-WIRELESS-BWU-FL-IPEX1_C5137195.pdf" (at 179.07 91.44 0) (effects (font (size 1.27 1.27)) (hide yes)))
  (property "Description" "coaxial connector (BNC, SMA, SMB, SMC, Cinch/RCA, LEMO, ...)" (at 179.07 91.44 0) (effects (font (size 1.27 1.27)) (hide yes)))
  (property "MF" "BAT WIRELESS" (at 179.07 91.44 0) (effects (font (size 1.27 1.27)) (hide yes)))
  (property "MF PN" "BWU.FL-IPEX1" (at 179.07 91.44 0) (effects (font (size 1.27 1.27)) (hide yes)))
  (property "Vendor" "LCSC" (at 179.07 91.44 0) (effects (font (size 1.27 1.27)) (hide yes)))
  (property "LCSC Part #" "C5137195" (at 179.07 91.44 0) (effects (font (size 1.27 1.27)) (hide yes)))
  (pin "1")
  (pin "2"))
 (symbol
  (lib_id "Device:R_Pack04_Split")
  (at 224.79 76.2 90)
  (unit 1)
  (exclude_from_sim no)
  (in_bom yes)
  (on_board yes)
  (dnp no)
  (property "Reference" "RN2" (at 224.79 74.168 90) (effects (font (size 1.27 1.27))))
  (property "Value" "0R" (at 224.79 76.2 90) (effects (font (size 1.27 1.27))))
  (property "Footprint" "retia_component_library:YAGEO_R_ARRAY_4_YC_FAM" (at 224.79 78.232 90) (effects (font (size 1.27 1.27)) (hide yes)))
  (property "Datasheet" "~" (at 224.79 76.2 0) (effects (font (size 1.27 1.27)) (hide yes)))
  (property "Description" "4 resistor network, parallel topology, split" (at 224.79 76.2 0) (effects (font (size 1.27 1.27)) (hide yes)))
  (property "LCSC Part #" "C327053" (at 224.79 76.2 0) (effects (font (size 1.27 1.27)) (hide yes)))
  (property "MF" "YAGEO" (at 224.79 76.2 0) (effects (font (size 1.27 1.27)) (hide yes)))
  (property "MF PN" "YC164-JR-070RL" (at 224.79 76.2 0) (effects (font (size 1.27 1.27)) (hide yes)))
  (property "Vendor" "LCSC" (at 224.79 76.2 0) (effects (font (size 1.27 1.27)) (hide yes)))
  (pin "8")
  (pin "2")
  (pin "7")
  (pin "3")
  (pin "6")
  (pin "1")
  (pin "5")
  (pin "4"))
 (symbol
  (lib_name "+3.3V_4")
  (lib_id "power:+3.3V")
  (at 87.63 74.93 0)
  (unit 1)
  (exclude_from_sim no)
  (in_bom yes)
  (on_board yes)
  (dnp no)
  (property "Reference" "#PWR018" (at 87.63 78.74 0) (effects (font (size 1.27 1.27)) (hide yes)))
  (property "Value" "+3.3V" (at 87.63 71.12 0) (effects (font (size 1.27 1.27))))
  (property "Footprint" "" (at 87.63 74.93 0) (effects (font (size 1.27 1.27)) (hide yes)))
  (property "Datasheet" "" (at 87.63 74.93 0) (effects (font (size 1.27 1.27)) (hide yes)))
  (property "Description" "Power symbol creates a global label with name \"+3.3V\"" (at 87.63 74.93 0) (effects (font (size 1.27 1.27)) (hide yes)))
  (pin "1"))
 (symbol
  (lib_id "Connector:TestPoint")
  (at 170.18 85.09 0)
  (unit 1)
  (exclude_from_sim no)
  (in_bom no)
  (on_board yes)
  (dnp no)
  (property "Reference" "TP1" (at 167.64 77.47 0) (effects (font (size 1.27 1.27)) (justify left)))
  (property "Value" "Wire Antenna Connection Point" (at 141.224 79.502 0) (effects (font (size 1.27 1.27)) (justify left)))
  (property "Footprint" "TestPoint:TestPoint_THTPad_D2.0mm_Drill1.0mm" (at 175.26 85.09 0) (effects (font (size 1.27 1.27)) (hide yes)))
  (property "Datasheet" "~" (at 175.26 85.09 0) (effects (font (size 1.27 1.27)) (hide yes)))
  (property "Description" "test point" (at 170.18 85.09 0) (effects (font (size 1.27 1.27)) (hide yes)))
  (pin "1"))
 (symbol
  (lib_id "Device:R_Pack04_Split")
  (at 224.79 91.44 90)
  (unit 4)
  (exclude_from_sim no)
  (in_bom yes)
  (on_board yes)
  (dnp no)
  (property "Reference" "RN2" (at 224.79 89.662 90) (effects (font (size 1.27 1.27))))
  (property "Value" "0R" (at 224.79 91.44 90) (effects (font (size 1.27 1.27))))
  (property "Footprint" "retia_component_library:YAGEO_R_ARRAY_4_YC_FAM" (at 224.79 93.472 90) (effects (font (size 1.27 1.27)) (hide yes)))
  (property "Datasheet" "~" (at 224.79 91.44 0) (effects (font (size 1.27 1.27)) (hide yes)))
  (property "Description" "4 resistor network, parallel topology, split" (at 224.79 91.44 0) (effects (font (size 1.27 1.27)) (hide yes)))
  (property "LCSC Part #" "C327053" (at 224.79 91.44 0) (effects (font (size 1.27 1.27)) (hide yes)))
  (property "MF" "YAGEO" (at 224.79 91.44 0) (effects (font (size 1.27 1.27)) (hide yes)))
  (property "MF PN" "YC164-JR-070RL" (at 224.79 91.44 0) (effects (font (size 1.27 1.27)) (hide yes)))
  (property "Vendor" "LCSC" (at 224.79 91.44 0) (effects (font (size 1.27 1.27)) (hide yes)))
  (pin "8")
  (pin "2")
  (pin "7")
  (pin "3")
  (pin "6")
  (pin "1")
  (pin "5")
  (pin "4"))
 (symbol
  (lib_name "+3.3V_1")
  (lib_id "power:+3.3V")
  (at 111.76 74.93 0)
  (unit 1)
  (exclude_from_sim no)
  (in_bom yes)
  (on_board yes)
  (dnp no)
  (property "Reference" "#PWR020" (at 111.76 78.74 0) (effects (font (size 1.27 1.27)) (hide yes)))
  (property "Value" "+3.3V" (at 111.76 71.12 0) (effects (font (size 1.27 1.27))))
  (property "Footprint" "" (at 111.76 74.93 0) (effects (font (size 1.27 1.27)) (hide yes)))
  (property "Datasheet" "" (at 111.76 74.93 0) (effects (font (size 1.27 1.27)) (hide yes)))
  (property "Description" "Power symbol creates a global label with name \"+3.3V\"" (at 111.76 74.93 0) (effects (font (size 1.27 1.27)) (hide yes)))
  (pin "1"))
 (symbol
  (lib_id "retia_component_library:rfsolutions_RFM95W-915S2")
  (at 138.43 111.76 0)
  (unit 1)
  (exclude_from_sim no)
  (in_bom yes)
  (on_board yes)
  (dnp yes)
  (fields_autoplaced yes)
  (property "Reference" "U2" (at 137.16 83.82 0) (effects (font (size 1.27 1.27))))
  (property "Value" "RFM95W-915S2" (at 137.16 86.36 0) (effects (font (size 1.27 1.27))))
  (property "Footprint" "retia_component_library:XCVR_RFM95W-915S2" (at 138.684 119.126 0) (effects (font (size 1.27 1.27)) (justify bottom) (hide yes)))
  (property "Datasheet" "https://www.rfsolutions.co.uk/downloads/1463993415RFM95_96_97_98W.pdf" (at 139.192 123.19 0) (effects (font (size 1.27 1.27)) (hide yes)))
  (property "Description" "RFM95W LoRA Transceiver Module 915MHz" (at 137.922 121.666 0) (effects (font (size 1.27 1.27)) (justify bottom) (hide yes)))
  (property "MF" "" (at 138.43 111.76 0) (effects (font (size 1.27 1.27)) (hide yes)))
  (property "MF PN" "RFM95W-915S2" (at 135.89 116.332 0) (effects (font (size 1.27 1.27)) (hide yes)))
  (property "Vendor" "" (at 145.034 116.586 0) (effects (font (size 1.27 1.27)) (hide yes)))
  (pin "14")
  (pin "4")
  (pin "10")
  (pin "9")
  (pin "1")
  (pin "2")
  (pin "3")
  (pin "13")
  (pin "11")
  (pin "15")
  (pin "16")
  (pin "6")
  (pin "7")
  (pin "5")
  (pin "12")
  (pin "8"))
 (symbol
  (lib_id "power:GND")
  (at 162.56 119.38 0)
  (unit 1)
  (exclude_from_sim no)
  (in_bom yes)
  (on_board yes)
  (dnp no)
  (property "Reference" "#PWR021" (at 162.56 125.73 0) (effects (font (size 1.27 1.27)) (hide yes)))
  (property "Value" "GND" (at 162.56 123.444 0) (effects (font (size 1.27 1.27))))
  (property "Footprint" "" (at 162.56 119.38 0) (effects (font (size 1.27 1.27)) (hide yes)))
  (property "Datasheet" "" (at 162.56 119.38 0) (effects (font (size 1.27 1.27)) (hide yes)))
  (property "Description" "Power symbol creates a global label with name \"GND\" , ground" (at 162.56 119.38 0) (effects (font (size 1.27 1.27)) (hide yes)))
  (pin "1"))
 (symbol
  (lib_id "Device:R_Pack04_Split")
  (at 224.79 54.61 90)
  (unit 1)
  (exclude_from_sim no)
  (in_bom yes)
  (on_board yes)
  (dnp no)
  (property "Reference" "RN1" (at 224.79 52.578 90) (effects (font (size 1.27 1.27))))
  (property "Value" "0R" (at 224.79 54.61 90) (effects (font (size 1.27 1.27))))
  (property "Footprint" "retia_component_library:YAGEO_R_ARRAY_4_YC_FAM" (at 224.79 56.642 90) (effects (font (size 1.27 1.27)) (hide yes)))
  (property "Datasheet" "~" (at 224.79 54.61 0) (effects (font (size 1.27 1.27)) (hide yes)))
  (property "Description" "4 resistor network, parallel topology, split" (at 224.79 54.61 0) (effects (font (size 1.27 1.27)) (hide yes)))
  (property "LCSC Part #" "C327053" (at 224.79 54.61 0) (effects (font (size 1.27 1.27)) (hide yes)))
  (property "MF" "YAGEO" (at 224.79 54.61 0) (effects (font (size 1.27 1.27)) (hide yes)))
  (property "MF PN" "YC164-JR-070RL" (at 224.79 54.61 0) (effects (font (size 1.27 1.27)) (hide yes)))
  (property "Vendor" "LCSC" (at 224.79 54.61 0) (effects (font (size 1.27 1.27)) (hide yes)))
  (pin "8")
  (pin "2")
  (pin "7")
  (pin "3")
  (pin "6")
  (pin "1")
  (pin "5")
  (pin "4"))
 (symbol
  (lib_id "Device:R")
  (at 96.52 81.28 0)
  (unit 1)
  (exclude_from_sim no)
  (in_bom yes)
  (on_board yes)
  (dnp no)
  (fields_autoplaced yes)
  (property "Reference" "R8" (at 99.06 80.0099 0) (effects (font (size 1.27 1.27)) (justify left)))
  (property "Value" "10K" (at 99.06 82.5499 0) (effects (font (size 1.27 1.27)) (justify left)))
  (property "Footprint" "Resistor_SMD:R_0603_1608Metric_Pad0.98x0.95mm_HandSolder" (at 94.742 81.28 90) (effects (font (size 1.27 1.27)) (hide yes)))
  (property "Datasheet" "https://www.lcsc.com/datasheet/lcsc_datasheet_2304140030_YAGEO-RC0603FR-0710KL_C98220.pdf" (at 96.52 81.28 0) (effects (font (size 1.27 1.27)) (hide yes)))
  (property "Description" "Resistor" (at 96.52 81.28 0) (effects (font (size 1.27 1.27)) (hide yes)))
  (property "PN" "RC0805FR-0710KL" (at 96.52 81.28 0) (effects (font (size 1.27 1.27)) (hide yes)))
  (property "Vendor" "LCSC" (at 96.52 81.28 0) (effects (font (size 1.27 1.27)) (hide yes)))
  (property "MF" "YAGEO" (at 96.52 81.28 0) (effects (font (size 1.27 1.27)) (hide yes)))
  (property "MF PN" "RC0603FR-0710KL" (at 96.52 81.28 0) (effects (font (size 1.27 1.27)) (hide yes)))
  (property "LCSC Part #" "C98220" (at 96.52 81.28 0) (effects (font (size 1.27 1.27)) (hide yes)))
  (pin "2")
  (pin "1"))
 (symbol
  (lib_id "Device:R")
  (at 87.63 81.28 0)
  (unit 1)
  (exclude_from_sim no)
  (in_bom yes)
  (on_board yes)
  (dnp no)
  (fields_autoplaced yes)
  (property "Reference" "R7" (at 90.17 80.0099 0) (effects (font (size 1.27 1.27)) (justify left)))
  (property "Value" "10K" (at 90.17 82.5499 0) (effects (font (size 1.27 1.27)) (justify left)))
  (property "Footprint" "Resistor_SMD:R_0603_1608Metric_Pad0.98x0.95mm_HandSolder" (at 85.852 81.28 90) (effects (font (size 1.27 1.27)) (hide yes)))
  (property "Datasheet" "https://www.lcsc.com/datasheet/lcsc_datasheet_2304140030_YAGEO-RC0603FR-0710KL_C98220.pdf" (at 87.63 81.28 0) (effects (font (size 1.27 1.27)) (hide yes)))
  (property "Description" "Resistor" (at 87.63 81.28 0) (effects (font (size 1.27 1.27)) (hide yes)))
  (property "PN" "RC0805FR-0710KL" (at 87.63 81.28 0) (effects (font (size 1.27 1.27)) (hide yes)))
  (property "Vendor" "LCSC" (at 87.63 81.28 0) (effects (font (size 1.27 1.27)) (hide yes)))
  (property "MF" "YAGEO" (at 87.63 81.28 0) (effects (font (size 1.27 1.27)) (hide yes)))
  (property "MF PN" "RC0603FR-0710KL" (at 87.63 81.28 0) (effects (font (size 1.27 1.27)) (hide yes)))
  (property "LCSC Part #" "C98220" (at 87.63 81.28 0) (effects (font (size 1.27 1.27)) (hide yes)))
  (pin "2")
  (pin "1")))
